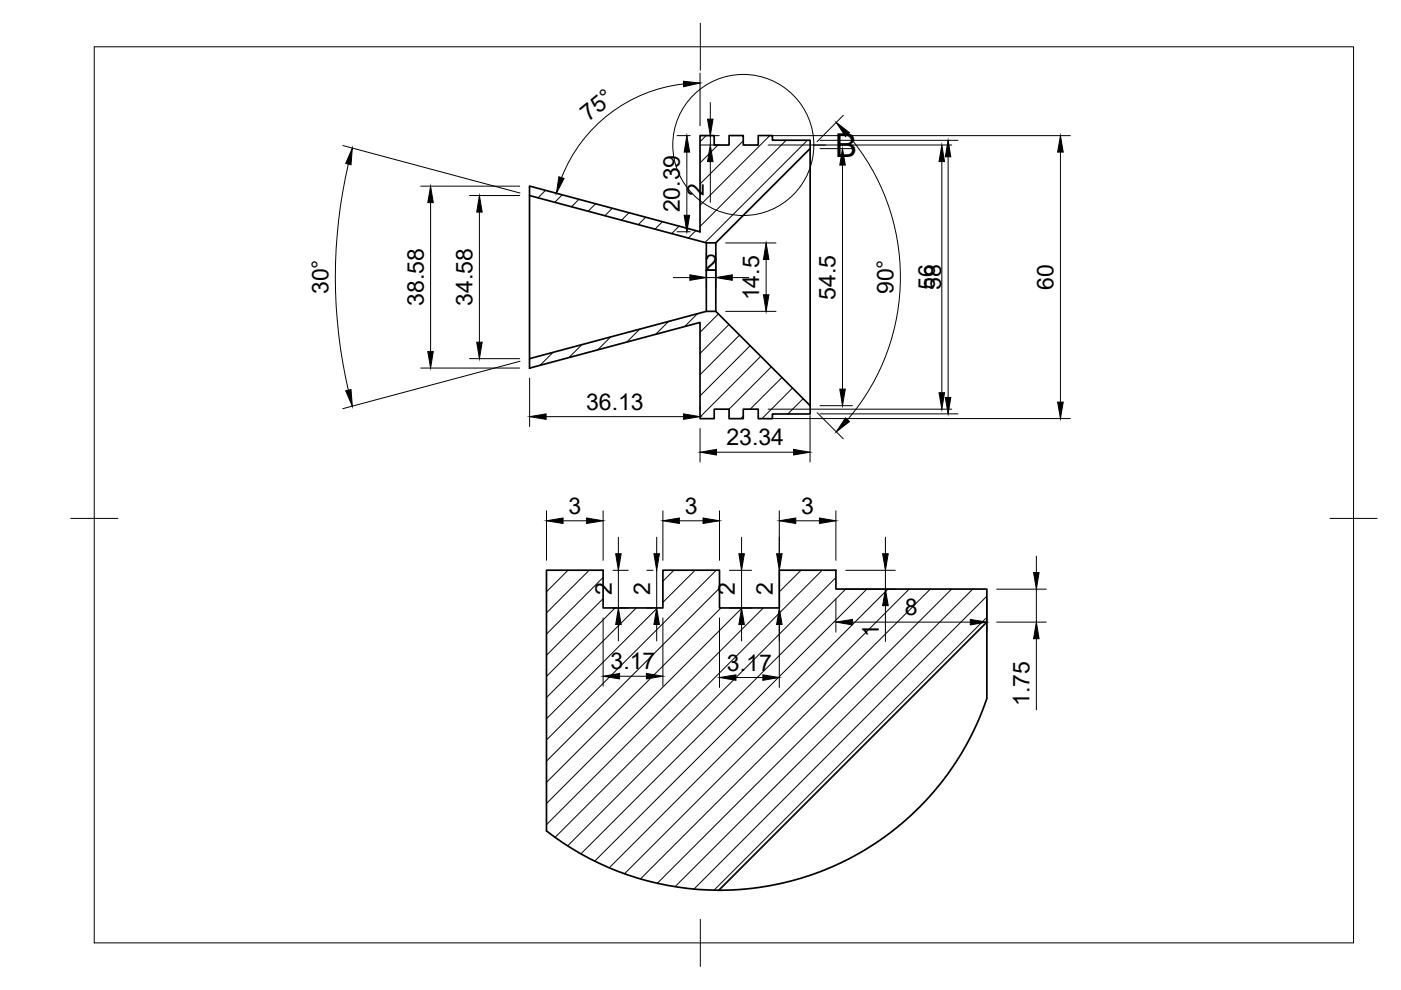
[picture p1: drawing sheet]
<svg xmlns="http://www.w3.org/2000/svg" width="297mm" height="210mm" viewBox="0 0 297 210" stroke-linecap="round" stroke-linejoin="round" font-family="sans-serif">
<!-- layer: Visible -->
<path d="M112.3 39.4l36.1 9.7v-20.4h3v2h3.2v-2h3v2h3.2v-2h3v1h8v1.8l-20 20h-2l-37.5-10zM171.8 31.5v54.5M112.3 41.5v34.5M149.8 51.5v14.5M151.8 51.5v14.5M112.3 76l37.5-10h2l20 20v1.8h-8v1h-3v-2h-3.2v2h-3v-2h-3.2v2h-3v-20.4l-36.1 9.7zM209.2 131.9v13.2a8.5 8.5 0 0 1-.7 4.9l-2.1 5-1.8 3.4-2.2 3.6-2.9 4-3 3.5-3.2 3.2-3.1 2.7-3.7 2.8-3.7 2.4-4.2 2.2-4.6 2-3.9 1.3-4.2 1.1-4.5 .9-4.6 .5-4.1 .2a60.2 60.2 0 0 1-36.8-12.6v-55.3h12v8h12.6v-8h12v8h12.7v-8h12v4h32v7l-56.8 56.9" fill="none" stroke="#000" stroke-width=".36"/>
<!-- layer: BORDER -->
<path d="M20 9.9h267v190h-267zM148.5 4.9v10M15 109.9h10M282 109.9h10M148.5 194.9v10" fill="none" stroke="#000" stroke-width=".21"/>
<!-- layer: Hatching -->
<g fill="none" stroke="#000" stroke-width=".21">
<path d="M149.7 28.8l-1.3 1.2M152.2 30.7l-3.8 3.8M157.6 29.9l-9.2 9.1M163.2 28.8l-14.8 14.7M166.7 29.8l-18.3 18.2M171.2 29.8l-21.7 21.6M115.7 40.4l-1.6 1.5M119.2 41.3l-1.6 1.6M122.7 42.3l-1.5 1.6M126.3 43.2l-1.6 1.6M129.8 44.2l-1.6 1.5M133.3 45.1l-1.5 1.6"/>
<path d="M136.9 46.1l-1.6 1.5M140.4 47l-1.5 1.6M144 48l-1.6 1.5M147.5 48.9l-1.6 1.6M117.2 74.7l-2.7 2.8M123.4 73.1l-2.8 2.7M129.5 71.4l-2.8 2.8M135.6 69.8l-2.7 2.7M141.8 68.1l-2.8 2.8M147.9 66.5l-2.7 2.7M152.3 66.6l-3.9 3.9M154.6 68.8l-6.2 6.1"/>
<path d="M156.8 71l-8.4 8.5M159 73.3l-10.6 10.6M161.3 75.5l-12.9 12.9M163.5 77.8l-8.9 9M157.6 88.2l-.5 .5M165.8 80l-6.7 6.8M168 82.3l-6.4 6.4M170.3 84.5l-3.3 3.2M171.7 87.5l-.2 .2M115.9 120.9v.1M120.4 120.9l-4.5 4.6M124.9 120.9l-9 9.1"/>
<path d="M127.9 122.4l-12 12M127.9 126.9l-12 12M130.4 128.9l-14.5 14.5M134.9 128.9l-19 19M139.4 128.9l-23.5 23.5M142.9 120.9l-2.4 2.3M147.4 120.9l-6.9 6.8M151.8 120.9l-35.9 36M152.5 124.7l-36.6 36.7M152.8 128.9l-36.9 37M157.3 128.9l-41.4 41.5M161.8 128.9l-45.9 46"/>
<path d="M165.3 120.9l-.1 .1M169.8 120.9l-4.6 4.6M174.3 120.9l-56.6 56.6M177.2 122.5l-56.8 56.8M179.3 124.9l-56.1 56.1M183.8 124.9l-57.7 57.7M188.3 124.9l-59.1 59.1M192.7 124.9l-60.3 60.4M197.2 124.9l-61.4 61.4M201.7 124.9l-62.3 62.4M206.2 124.9l-63.1 63.1M209.2 126.4l-62.1 62.1"/>
<path d="M209.2 130.9l-57.8 57.8"/>
</g>
<!-- layer: FD_Dimensions -->
<g fill="none" stroke="#000" stroke-width=".21">
<path d="M144.9 17.8a31.5 31.5 0 0 0-25.8 19.8M148.4 15.5v11.2M72.7 30.9l37.6 10M73.9 34.8a105.7 105.7 0 0 0 0 47.9M89.2 39.5h21M143.5 28.8h2.8M145.6 32.3v13.3M148.5 28.8h4M148.5 30.7h4M150.6 21.8v3.5M150.6 28.8v1.9M150.6 34.3v8.6"/>
<path d="M162.9 28.8h64M162.9 30.7h38.9M173.9 29.8h29.2M173.9 31.5h6.8M178.6 35v47.5M178.8 24.5l-5.6 5.5M179.7 28.5a46.4 46.4 0 0 1 0 60.5M199.7 34.3v49M201 33.2v51.1M224.8 32.3v53M91.3 43v31.5M99.5 41.5h10.7"/>
<path d="M101.6 45v27.6M142.7 58.9h3.6M143.5 49.1h2.8M149.8 53.6v7.4M149.8 58.9h2M151.8 53.6v7.4M153.9 51.5h10.6M155.3 58.9h3.4M162.4 55v7.5M89.2 78h21M99.5 76h10.7M110.3 76.6l-37.6 10"/>
<path d="M153.9 66h10.6M112.3 80.2v10.2M115.8 88.3h29.1M148.4 86.2v.4M148.4 90.9v7.1M151.9 95.9h16.4M162.9 88.7h64M162.9 86.8h38.9M171.7 88.1v9.9M173.2 87.5l5.6 5.5M173.9 87.7h29.2M173.9 86h6.8"/>
<path d="M115.9 108.3v10.5M119.4 110.4h5M127.9 108.3v10.5M131.1 113.9v3.5M139.2 113.9v3.5M140.5 108.3v10.5M144 110.4h5.1M152.5 108.3v10.5M157.2 113.9v3.5M165.2 108.3v10.5M168.7 110.4h5M177.2 108.3v10.5"/>
<path d="M187.7 113.9v3.5M219.7 117.9v3.5M127.9 131v14.5M130 120.9h3.2M130 128.9h3.2M131.1 120.9v8M131.1 132.4v3.5M137.1 120.9h1.4M137.1 128.9h1.4M139.2 120.9v8M139.2 132.4v3.5M140.5 131v14.5"/>
<path d="M152.5 131v14.8M154.6 120.9h4.7M154.6 128.9h4.7M157.2 120.9v8M157.2 132.4v3.5M165.2 120.9v8M165.2 131v14.8M177.2 127v7M179.3 120.9h10.5M179.3 124.9h10.5M180.7 131.9h25M187.7 120.9v4"/>
<path d="M187.7 128.4v7.6M209.2 127v7M211.3 124.9h10.5M211.3 131.9h10.5M219.7 124.9v7M219.7 135.4v15.1M131.4 143.4h5.7M156 143.7h5.7"/>
</g>
<g fill="#000" stroke="#000" stroke-width=".21">
<path d="M144.9 17.2l3.5 .4-3.5 .8zM74.7 31.4l-.3 3.5-1.1-.3zM118.5 37.5l1.1 .3-1.6 3.2zM145.6 28.8l.6 3.5h-1.1zM150 25.3h1.2l-.6 3.5zM150.6 30.7l.6 3.6h-1.2zM178.6 31.5l.6 3.5h-1.1zM177.3 26l2.8 2.1-.8 .8zM199.7 30.7l.6 3.6h-1.2zM201 29.8l.6 3.4h-1.2zM224.8 28.8l.6 3.5h-1.2zM91.3 39.5l.6 3.5h-1.2z"/>
<path d="M101.6 41.5l.6 3.5h-1.1zM145.1 45.6h1.1l-.6 3.5zM146.3 58.3l3.5 .6-3.5 .5zM151.8 58.9l3.5-.6v1.1zM162.4 51.5l.6 3.5h-1.1zM90.7 74.5h1.2l-.6 3.5zM101.1 72.6h1.1l-.6 3.4zM161.9 62.5h1.1l-.6 3.5zM73.3 82.9l1.1-.3 .3 3.5zM112.3 88.3l3.5-.6v1.2zM144.9 87.7l3.5 .6-3.5 .6zM148.4 95.9l3.5-.6v1.2z"/>
<path d="M168.3 95.3l3.4 .6-3.4 .6zM178.1 82.5h1.1l-.6 3.5zM179.3 88.6l.8 .8-2.8 2.2zM199.1 83.3h1.2l-.6 3.5zM200.4 84.3h1.2l-.6 3.4zM224.2 85.3h1.2l-.6 3.4zM115.9 110.4l3.5-.6v1.2zM124.4 109.8l3.5 .6-3.5 .6zM130.5 117.4h1.2l-.6 3.5zM138.6 117.4h1.2l-.6 3.5zM140.5 110.4l3.5-.6v1.2zM149.1 109.8l3.4 .6-3.4 .6z"/>
<path d="M156.7 117.4h1.1l-.6 3.5zM164.7 117.4h1.1l-.6 3.5zM165.2 110.4l3.5-.6v1.2zM173.7 109.8l3.5 .6-3.5 .6zM187.1 117.4h1.2l-.6 3.5zM131.1 128.9l.6 3.5h-1.2zM139.2 128.9l.6 3.5h-1.2zM157.2 128.9l.6 3.5h-1.1zM165.2 128.9l.6 3.5h-1.1zM177.2 131.9l3.5-.6v1.2zM187.7 124.9l.6 3.5h-1.2zM205.7 131.3l3.5 .6-3.5 .6z"/>
<path d="M219.1 121.4h1.2l-.6 3.5zM219.7 131.9l.6 3.5h-1.2zM127.9 143.4l3.5-.6v1.1zM137.1 142.8l3.4 .6-3.4 .5zM152.5 143.7l3.5-.6v1.1zM161.7 143.1l3.5 .6-3.5 .5z"/>
</g>
<!-- layer: Detail Boundary -->
<g fill="none" stroke="#000" stroke-width=".21">
<path d="M172.6 30.7h2.4"/>
<circle cx="157.6" cy="30.7" r="15"/>
</g>
<text font-size="7" x="177" y="33.2">B</text>
<g font-size="4.9">
<text x="124.8" y="25.9" transform="rotate(-39 124.8 25.9)">75°</text>
<text x="149.2" y="41.6" transform="rotate(-90 149.2 41.6)">2</text>
<text x="144.2" y="45" transform="rotate(-90 144.2 45)">20.39</text>
<text x="149.5" y="57.4">2</text>
<text x="69.6" y="62.4" transform="rotate(-90 69.6 62.4)">30°</text>
<text x="89.8" y="64.9" transform="rotate(-90 89.8 64.9)">38.58</text>
<text x="100.2" y="64.9" transform="rotate(-90 100.2 64.9)">34.58</text>
<text x="161" y="63.7" transform="rotate(-90 161 63.7)">14.5</text>
<text x="177.2" y="63.5" transform="rotate(-90 177.2 63.5)">54.5</text>
<text x="189.4" y="62.4" transform="rotate(-90 189.4 62.4)">90°</text>
<text x="198.2" y="61.5" transform="rotate(-90 198.2 61.5)">56</text>
<text x="199.6" y="61.5" transform="rotate(-90 199.6 61.5)">58</text>
<text x="223.4" y="61.4" transform="rotate(-90 223.4 61.4)">60</text>
<text x="124.2" y="86.9">36.13</text>
<text x="154" y="94.4">23.34</text>
<text x="120.5" y="109">3</text>
<text x="145.2" y="109">3</text>
<text x="169.9" y="109">3</text>
<text x="129.7" y="126.2" transform="rotate(-90 129.7 126.2)">2</text>
<text x="137.8" y="126.2" transform="rotate(-90 137.8 126.2)">2</text>
<text x="155.8" y="126.2" transform="rotate(-90 155.8 126.2)">2</text>
<text x="163.8" y="126.2" transform="rotate(-90 163.8 126.2)">2</text>
<text x="191.9" y="130.4">8</text>
<text x="186.3" y="135.1" transform="rotate(-90 186.3 135.1)">1</text>
<text x="129.5" y="141.9">3.17</text>
<text x="154.1" y="142.2">3.17</text>
<text x="218.3" y="149.6" transform="rotate(-90 218.3 149.6)">1.75</text>
</g>
</svg>
